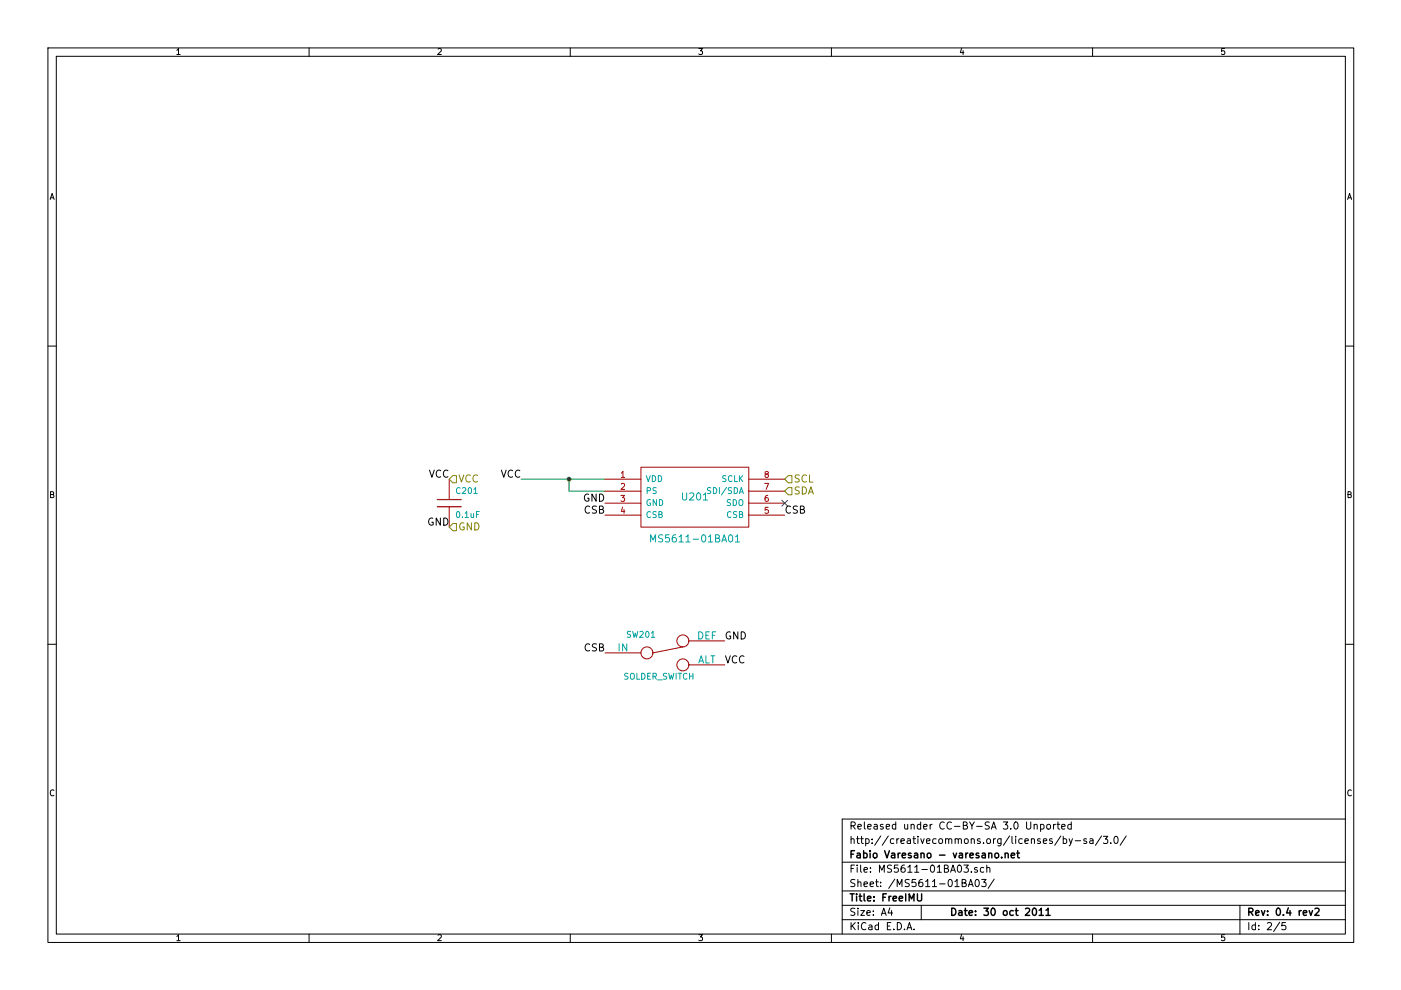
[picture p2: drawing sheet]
EESchema Schematic File Version 2  date Sun 30 Oct 2011 03:40:48 PM CET
LIBS:power
LIBS:device
LIBS:transistors
LIBS:conn
LIBS:linear
LIBS:regul
LIBS:74xx
LIBS:cmos4000
LIBS:adc-dac
LIBS:memory
LIBS:xilinx
LIBS:special
LIBS:microcontrollers
LIBS:dsp
LIBS:microchip
LIBS:analog_switches
LIBS:motorola
LIBS:texas
LIBS:intel
LIBS:audio
LIBS:interface
LIBS:digital-audio
LIBS:philips
LIBS:display
LIBS:cypress
LIBS:siliconi
LIBS:opto
LIBS:atmel
LIBS:contrib
LIBS:valves
LIBS:fv_kicad_lib
LIBS:FreeIMU-cache
EELAYER 25  0
EELAYER END
$Descr A4 11700 8267
encoding utf-8
Sheet 2 5
Title "FreeIMU"
Date "30 oct 2011"
Rev "0.4 rev2"
Comp "Fabio Varesano - varesano.net"
Comment1 "http://creativecommons.org/licenses/by-sa/3.0/"
Comment2 "Released under CC-BY-SA 3.0 Unported"
Comment3 ""
Comment4 ""
$EndDescr
Connection ~ 4750 4000
Wire Wire Line
	4750 4000 4750 4100
Wire Wire Line
	4750 4100 5050 4100
Wire Wire Line
	5050 4000 4350 4000
$Comp
L MS5611-01BA01 U201
U 1 1
P 5800 4150
F 0 "U201" H 5800 4150 60  0000 C CNN
F 1 "MS5611-01BA01" H 5800 3800 60  0000 C CNN
	1    5800 4150
	1    0    0    -1  
$EndComp
Text Label 3750 4400 2    60   ~ 0
GND
Text Label 3750 4000 2    60   ~ 0
VCC
$Comp
L C C201
U 1 1
P 3750 4200
F 0 "C201" H 3800 4300 50  0000 L CNN
F 1 "0.1uF" H 3800 4100 50  0000 L CNN
	1    3750 4200
	1    0    0    -1  
$EndComp
Text HLabel 6550 4100 2    60   Input ~ 0
SDA
Text HLabel 6550 4000 2    60   Input ~ 0
SCL
Text HLabel 3750 4400 2    60   Input ~ 0
GND
Text HLabel 3750 4000 2    60   Input ~ 0
VCC
NoConn ~ 6550 4200
Text Label 4350 4000 2    60   ~ 0
VCC
Text Label 6050 5550 0    60   ~ 0
VCC
Text Label 6050 5350 0    60   ~ 0
GND
Text Label 5050 4200 2    60   ~ 0
GND
Text Label 5050 5450 2    60   ~ 0
CSB
Text Label 6550 4300 0    60   ~ 0
CSB
Text Label 5050 4300 2    60   ~ 0
CSB
$Comp
L SOLDER_SWITCH SW201
U 1 1
P 5550 5450
F 0 "SW201" H 5350 5600 50  0000 C CNN
F 1 "SOLDER_SWITCH" H 5500 5250 50  0000 C CNN
	1    5550 5450
	1    0    0    -1  
$EndComp
$EndSCHEMATC
